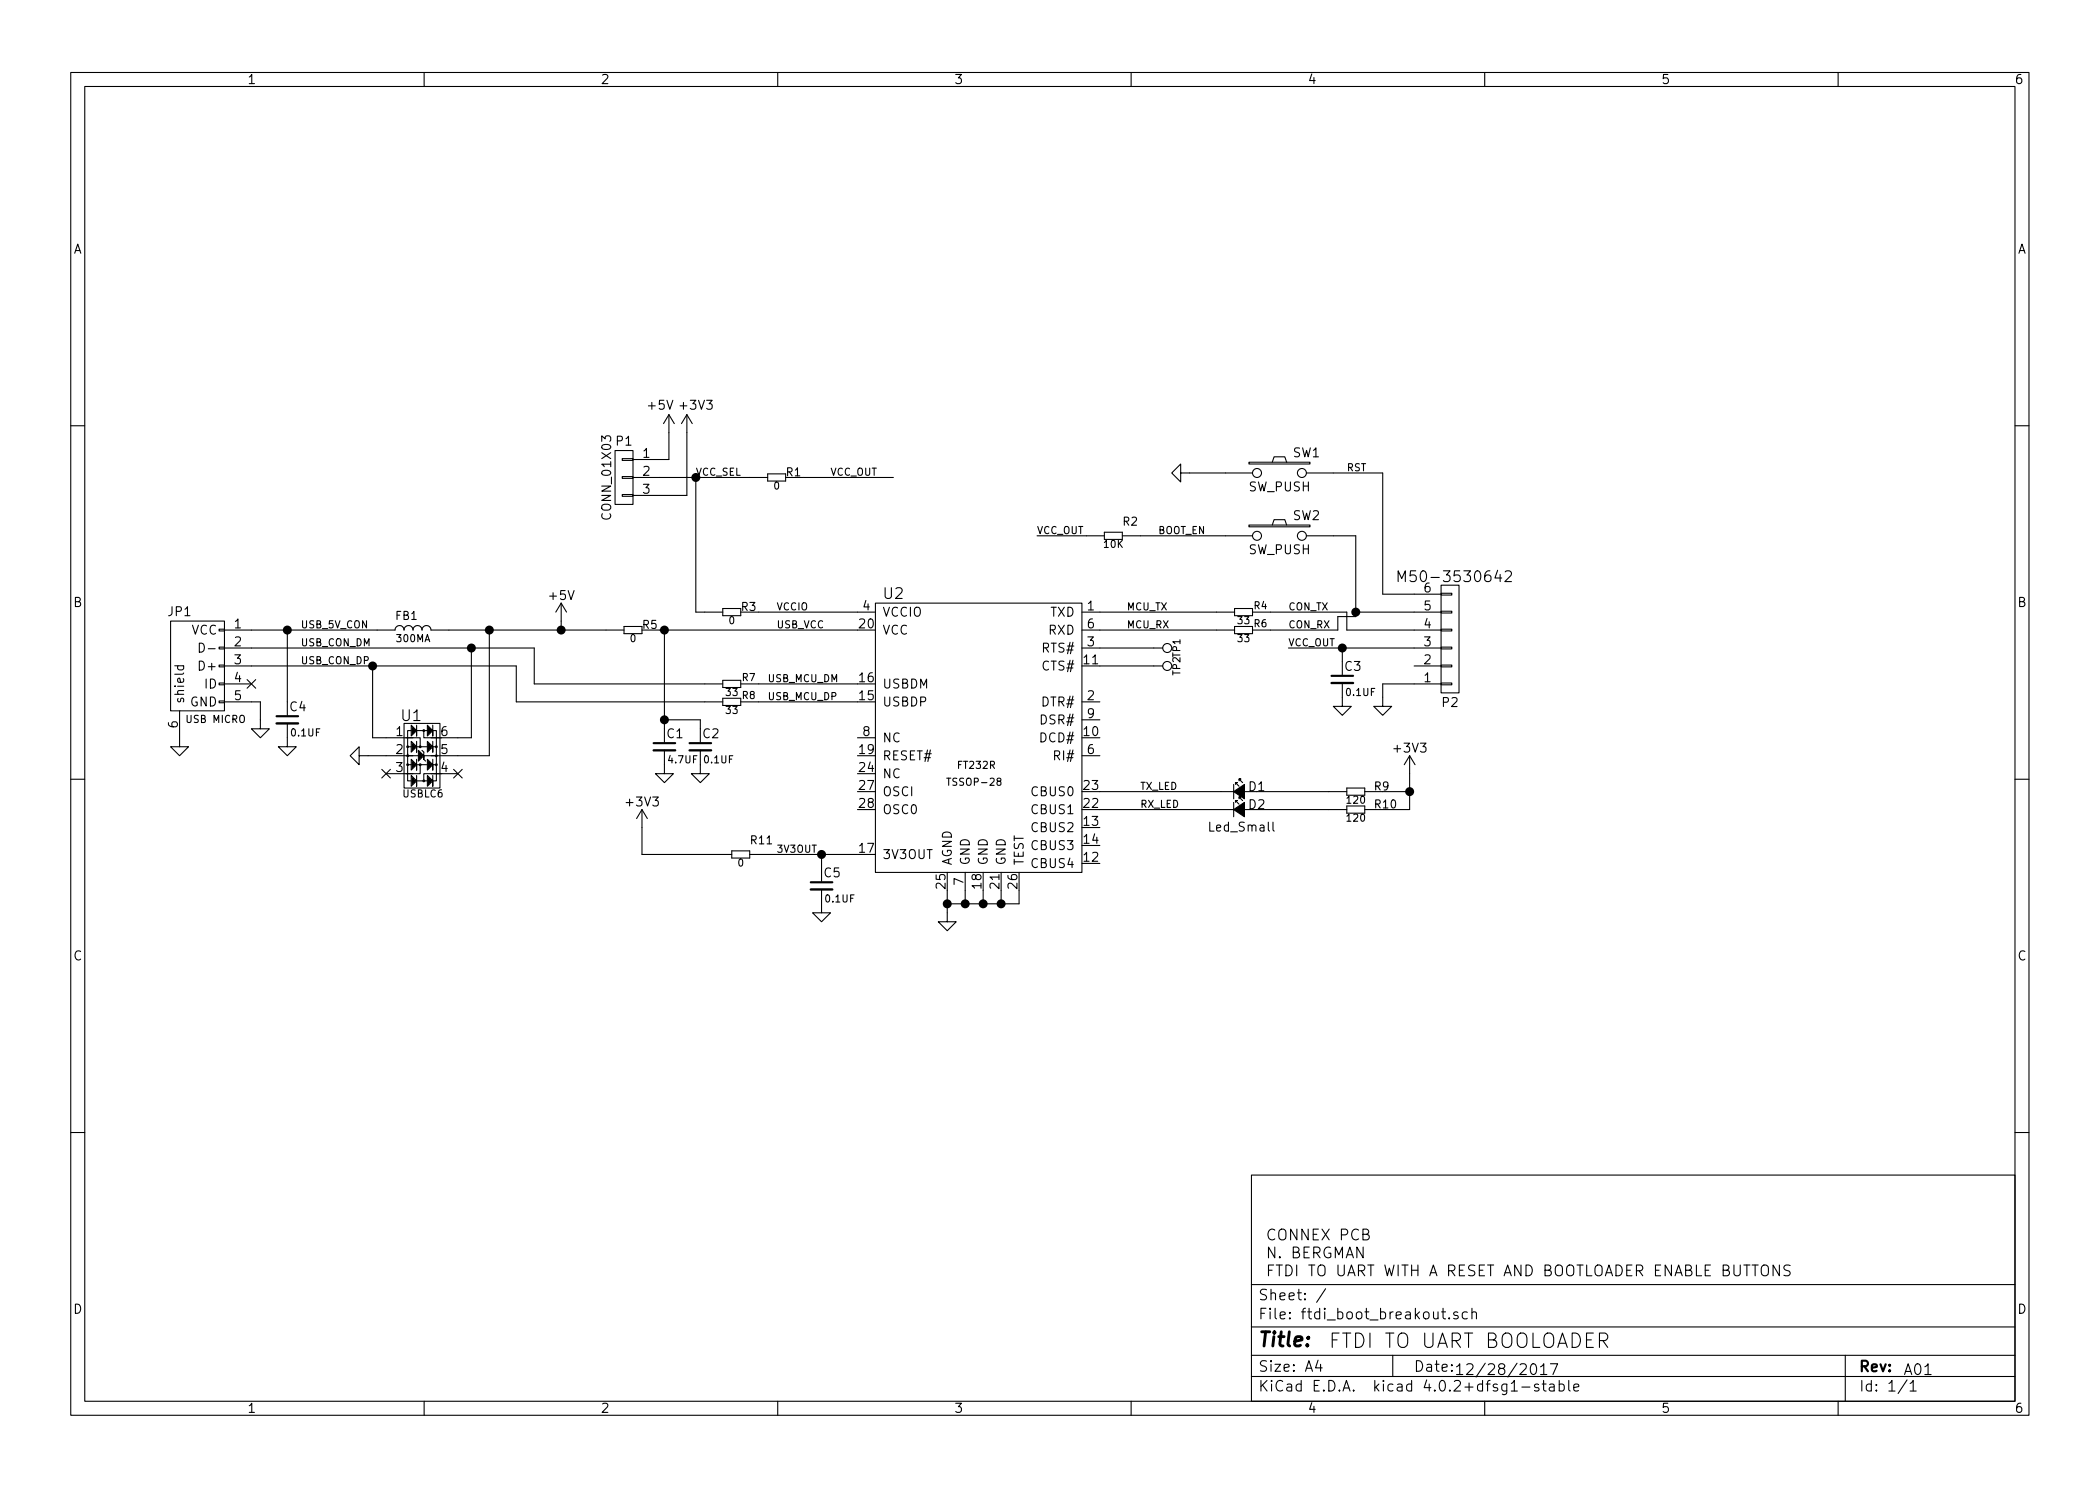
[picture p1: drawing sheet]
EESchema Schematic File Version 2
LIBS:power
LIBS:device
LIBS:transistors
LIBS:conn
LIBS:linear
LIBS:regul
LIBS:74xx
LIBS:cmos4000
LIBS:adc-dac
LIBS:memory
LIBS:xilinx
LIBS:microcontrollers
LIBS:dsp
LIBS:microchip
LIBS:analog_switches
LIBS:motorola
LIBS:texas
LIBS:intel
LIBS:audio
LIBS:interface
LIBS:digital-audio
LIBS:philips
LIBS:display
LIBS:cypress
LIBS:siliconi
LIBS:opto
LIBS:atmel
LIBS:contrib
LIBS:valves
LIBS:connex_capacitors
LIBS:connex_captouch
LIBS:connex_connector
LIBS:connex_device
LIBS:connex-diode
LIBS:connex_ic_lineartech
LIBS:connex_IC_SILABS
LIBS:connex-Inductor
LIBS:connex_led
LIBS:connex_mosfets
LIBS:connex_Resistor
LIBS:connex_test
EELAYER 25 0
EELAYER END
$Descr A4 11693 8268
encoding utf-8
Sheet 1 1
Title ""
Date ""
Rev ""
Comp ""
Comment1 ""
Comment2 ""
Comment3 ""
Comment4 ""
$EndDescr
$Comp
L CONNEX-SMD-CAP-100NF-0402 C5
U 1 1
P 4575 4925
F 0 "C5" H 4585 4995 50  0000 L CNN
F 1 "CONNEX-SMD-CAP-100NF-0402" H 4325 5450 20  0001 L CNN
F 2 "Capacitors_SMD:C_0402" H 4575 5100 20  0001 C CNN
F 3 "N/A" H 4575 5150 20  0001 C CNN
F 4 "81-GRM155R71E104KE4D" H 4575 5250 20  0001 C CNN "SUPPLIER PART"
F 5 "MOUSER" H 4575 5300 20  0001 C CNN "SUPPLIER"
F 6 "GRM155R71E104KE14D" H 4575 5350 20  0001 C CNN "MPN"
F 7 "https://docs.google.com/spreadsheets/d/1PaMhu3sdN_o9hKXtQ1En20g-NjOO8xumRmF3zxa0V8o/edit#gid=0&range=K20" H 4575 5200 20  0001 C CNN "LINK"
F 8 "MURATA" H 4575 5400 20  0001 C CNN "MANUFACTURER"
F 9 "YES" H 4500 5000 20  0001 C CNN "PLACE"
F 10 "0.1UF" H 4675 4850 40  0000 C CNN "CAPACITANCE"
	1    4575 4925
	1    0    0    -1  
$EndComp
Wire Wire Line
	4275 4750 4775 4750
$Comp
L CONNEX-SMD-RES-0-0603 R11
U 1 1
P 4125 4750
F 0 "R11" H 4175 4800 45  0000 L BNN
F 1 "CONNEX-SMD-RES-0-0603" H 3925 5225 20  0001 L BNN
F 2 "Resistors_SMD:R_0603" H 4125 4925 20  0001 C CNN
F 3 "N/A" H 4125 4875 20  0001 C CNN
F 4 "https://www.digikey.com/product-detail/en/vishay-dale/CRCW06030000Z0EAHP/541-0.0SBCT-ND/2222749" H 4125 4975 20  0001 C CNN "LINK"
F 5 "YES" H 4025 4800 20  0001 C CNN "PLACE"
F 6 "CRCW06030000Z0EAHP" H 4125 5125 20  0001 C CNN "MPN"
F 7 "VISHAY DALE" H 4125 5175 20  0001 C CNN "MANUFACTURER"
F 8 "DIGIKEY" H 4125 5075 20  0001 C CNN "SUPPLIER"
F 9 "0" H 4125 4700 40  0000 C CNN "RESISTANCE"
F 10 "541-0.0SBCT-ND" H 4125 5025 20  0001 C CNN "SUPPLIER PART"
	1    4125 4750
	1    0    0    -1  
$EndComp
$Comp
L GND #PWR17
U 1 1
P 5275 5075
F 0 "#PWR17" H 5275 4825 50  0001 C CNN
F 1 "GND" H 5275 4925 50  0001 C CNN
F 2 "" H 5275 5075 50  0000 C CNN
F 3 "" H 5275 5075 50  0000 C CNN
F 4 "YES" H 5275 5075 60  0001 C CNN "PLACE"
	1    5275 5075
	1    0    0    -1  
$EndComp
Wire Wire Line
	5275 4950 5275 5075
Wire Wire Line
	5275 5025 5675 5025
Wire Wire Line
	5675 5025 5675 4950
Connection ~ 5275 5025
Wire Wire Line
	5575 4950 5575 5025
Connection ~ 5575 5025
Wire Wire Line
	5475 4950 5475 5025
Connection ~ 5475 5025
Wire Wire Line
	5375 4950 5375 5025
Connection ~ 5375 5025
$Comp
L GND #PWR16
U 1 1
P 4575 5025
F 0 "#PWR16" H 4575 4775 50  0001 C CNN
F 1 "GND" H 4575 4875 50  0001 C CNN
F 2 "" H 4575 5025 50  0000 C CNN
F 3 "" H 4575 5025 50  0000 C CNN
F 4 "YES" H 4575 5025 60  0001 C CNN "PLACE"
	1    4575 5025
	1    0    0    -1  
$EndComp
Text Label 4325 4750 0    40   ~ 0
3V3OUT
Text Label 4325 3400 0    40   ~ 0
VCCIO
$Comp
L CONNEX-SMD-RES-0-0603 R3
U 1 1
P 4075 3400
F 0 "R3" H 4125 3400 45  0000 L BNN
F 1 "CONNEX-SMD-RES-0-0603" H 3875 3875 20  0001 L BNN
F 2 "Resistors_SMD:R_0603" H 4075 3575 20  0001 C CNN
F 3 "N/A" H 4075 3525 20  0001 C CNN
F 4 "https://www.digikey.com/product-detail/en/vishay-dale/CRCW06030000Z0EAHP/541-0.0SBCT-ND/2222749" H 4075 3625 20  0001 C CNN "LINK"
F 5 "YES" H 3975 3450 20  0001 C CNN "PLACE"
F 6 "CRCW06030000Z0EAHP" H 4075 3775 20  0001 C CNN "MPN"
F 7 "VISHAY DALE" H 4075 3825 20  0001 C CNN "MANUFACTURER"
F 8 "DIGIKEY" H 4075 3725 20  0001 C CNN "SUPPLIER"
F 9 "0" H 4075 3350 40  0000 C CNN "RESISTANCE"
F 10 "541-0.0SBCT-ND" H 4075 3675 20  0001 C CNN "SUPPLIER PART"
	1    4075 3400
	1    0    0    -1  
$EndComp
$Comp
L connex_usb_micro_b_10103594-0001LF JP1
U 1 1
P 1100 3650
F 0 "JP1" H 1000 3900 50  0000 C CNN
F 1 "connex_usb_micro_b_10103594-0001LF" H 750 4050 50  0001 C CNN
F 2 "Connect:USB_Micro-B_10103594-0001LF" H 1100 4100 50  0001 C CNN
F 3 "" H 1200 3650 50  0000 C CNN
F 4 "0.73" H 2000 4150 60  0001 C CNN "COST (1X)"
F 5 "10118194-0001LF" H 2100 3700 60  0001 C CNN "MPN"
F 6 "649-10103594-0001LF " H 1800 3950 60  0001 C CNN "SUPPLIER PART"
F 7 "AMPHENOL" H 1600 3750 60  0001 C CNN "MANUFACTURER"
F 8 "https://www.mouser.com/ProductDetail/Amphenol-FCI/10103594-0001LF/?qs=EnLMdcWnKABYZwdMsmC%2Fag%3D%3D" H 800 4400 60  0001 C CNN "LINK"
F 9 "MOUSER" H 1700 3850 60  0001 C CNN "SUPPLIER"
F 10 "YES" H 1350 4200 60  0001 C CNN "PLACE"
F 11 "USB MICRO" H 1200 3300 40  0000 C CNN "PN"
	1    1100 3650
	1    0    0    -1  
$EndComp
$Comp
L CONNEX-SMD-FERRITE-BEAD-300MA-BLM15AG102SN1D FB1
U 1 1
P 2300 3500
F 0 "FB1" H 2200 3550 45  0000 L BNN
F 1 "CONNEX-SMD-FERRITE-BEAD-300MA-BLM15AG102SN1D" H 2050 4000 20  0001 L BNN
F 2 "connex_inductor:L_0402" H 2300 3650 20  0001 C CNN
F 3 "N/A" H 2300 3700 20  0001 C CNN
F 4 "81-BLM15AG102SN1D " H 2300 3800 20  0001 C CNN "SUPPLIER PART"
F 5 "MOUSER" H 2300 3850 20  0001 C CNN "SUPPLIER"
F 6 "BLM15AG102SN1D" H 2300 3900 20  0001 C CNN "MPN"
F 7 "https://www.mouser.com/ProductDetail/Murata/BLM15AG102SN1D/?qs=%2fha2pyFaduixangPkDIH1lZJQVjLoD1ga7js1Vv1MXYfJ2tpH3xIDA%3d%3d" H 2300 3750 20  0001 C CNN "LINK"
F 8 "MURATA" H 2300 3950 20  0001 C CNN "MANUFACTURER"
F 9 "YES" H 2100 3550 20  0001 C CNN "PLACE"
F 10 "300MA" H 2300 3450 40  0000 C CNN "CURRENT"
	1    2300 3500
	1    0    0    -1  
$EndComp
$Comp
L CONNEX-DIODE-TVS-USB-USBLC6-4SC6Y U1
U 1 1
P 2350 4200
F 0 "U1" H 2290 4420 60  0000 C CNN
F 1 "CONNEX-DIODE-TVS-USB-USBLC6-4SC6Y" H 2450 4550 60  0001 C CNN
F 2 "TO_SOT_Packages_SMD:SOT-23-6" H 2550 5200 60  0001 C CNN
F 3 "" H 2450 4200 60  0000 C CNN
F 4 "0.88" H 2700 5150 60  0001 C CNN "COST (1X)"
F 5 "511-USBLC6-4SC6Y" H 2500 4950 60  0001 C CNN "SUPPLIER PART"
F 6 "https://www.mouser.com/ProductDetail/STMicroelectronics/USBLC6-4SC6Y/?qs=sGAEpiMZZMvxHShE6Whpu0iw15lckA56875VDIG8Wzw%3d" H 2600 5050 60  0001 C CNN "LINK"
F 7 "MOUSER" H 2400 4850 60  0001 C CNN "SUPPLIER"
F 8 "STMICROELECTRONICS" H 2300 4750 60  0001 C CNN "MANUFACTURER"
F 9 "USBLC6-4SC6Y" H 2200 4650 60  0001 C CNN "MPN"
F 10 "YES" H 3050 4750 60  0001 C CNN "PLACE"
F 11 "USBLC6" H 2355 3985 40  0000 C CNN "PN"
	1    2350 4200
	1    0    0    -1  
$EndComp
$Comp
L CONNEX-SMD-RES-33-0402 R4
U 1 1
P 6925 3400
F 0 "R4" H 6980 3410 40  0000 L BNN
F 1 "CONNEX-SMD-RES-33-0402" H 6700 3875 20  0001 L BNN
F 2 "Resistors_SMD:R_0402" H 6925 3575 20  0001 C CNN
F 3 "N/A" H 6925 3525 20  0001 C CNN
F 4 "https://www.mouser.com/ProductDetail/Panasonic/ERJ-2RKF33R0X/?qs=sGAEpiMZZMvdGkrng054tx7%2f6%252bNA3LAJj5cYe%2fXHXG8%3d" H 6925 3625 20  0001 C CNN "LINK"
F 5 "YES" H 6825 3450 20  0001 C CNN "PLACE"
F 6 "ERJ-2RKF33R0X" H 6925 3775 20  0001 C CNN "MPN"
F 7 "PANASONIC" H 6925 3825 20  0001 C CNN "MANUFACTURER"
F 8 "MOUSER" H 6925 3725 20  0001 C CNN "SUPPLIER"
F 9 "33" H 6925 3350 40  0000 C CNN "RESISTANCE"
F 10 "667-ERJ-2RKF33R0X " H 6925 3675 20  0001 C CNN "SUPPLIER PART"
	1    6925 3400
	1    0    0    -1  
$EndComp
$Comp
L CONNEX-SMD-RES-33-0402 R6
U 1 1
P 6925 3500
F 0 "R6" H 6980 3510 40  0000 L BNN
F 1 "CONNEX-SMD-RES-33-0402" H 6700 3975 20  0001 L BNN
F 2 "Resistors_SMD:R_0402" H 6925 3675 20  0001 C CNN
F 3 "N/A" H 6925 3625 20  0001 C CNN
F 4 "https://www.mouser.com/ProductDetail/Panasonic/ERJ-2RKF33R0X/?qs=sGAEpiMZZMvdGkrng054tx7%2f6%252bNA3LAJj5cYe%2fXHXG8%3d" H 6925 3725 20  0001 C CNN "LINK"
F 5 "YES" H 6825 3550 20  0001 C CNN "PLACE"
F 6 "ERJ-2RKF33R0X" H 6925 3875 20  0001 C CNN "MPN"
F 7 "PANASONIC" H 6925 3925 20  0001 C CNN "MANUFACTURER"
F 8 "MOUSER" H 6925 3825 20  0001 C CNN "SUPPLIER"
F 9 "33" H 6925 3450 40  0000 C CNN "RESISTANCE"
F 10 "667-ERJ-2RKF33R0X " H 6925 3775 20  0001 C CNN "SUPPLIER PART"
	1    6925 3500
	1    0    0    -1  
$EndComp
$Comp
L CONNEX-SMD-RES-33-0402 R7
U 1 1
P 4075 3800
F 0 "R7" H 4130 3810 40  0000 L BNN
F 1 "CONNEX-SMD-RES-33-0402" H 3850 4275 20  0001 L BNN
F 2 "Resistors_SMD:R_0402" H 4075 3975 20  0001 C CNN
F 3 "N/A" H 4075 3925 20  0001 C CNN
F 4 "https://www.mouser.com/ProductDetail/Panasonic/ERJ-2RKF33R0X/?qs=sGAEpiMZZMvdGkrng054tx7%2f6%252bNA3LAJj5cYe%2fXHXG8%3d" H 4075 4025 20  0001 C CNN "LINK"
F 5 "YES" H 3975 3850 20  0001 C CNN "PLACE"
F 6 "ERJ-2RKF33R0X" H 4075 4175 20  0001 C CNN "MPN"
F 7 "PANASONIC" H 4075 4225 20  0001 C CNN "MANUFACTURER"
F 8 "MOUSER" H 4075 4125 20  0001 C CNN "SUPPLIER"
F 9 "33" H 4075 3750 40  0000 C CNN "RESISTANCE"
F 10 "667-ERJ-2RKF33R0X " H 4075 4075 20  0001 C CNN "SUPPLIER PART"
	1    4075 3800
	1    0    0    -1  
$EndComp
$Comp
L CONNEX-SMD-RES-33-0402 R8
U 1 1
P 4075 3900
F 0 "R8" H 4130 3910 40  0000 L BNN
F 1 "CONNEX-SMD-RES-33-0402" H 3850 4375 20  0001 L BNN
F 2 "Resistors_SMD:R_0402" H 4075 4075 20  0001 C CNN
F 3 "N/A" H 4075 4025 20  0001 C CNN
F 4 "https://www.mouser.com/ProductDetail/Panasonic/ERJ-2RKF33R0X/?qs=sGAEpiMZZMvdGkrng054tx7%2f6%252bNA3LAJj5cYe%2fXHXG8%3d" H 4075 4125 20  0001 C CNN "LINK"
F 5 "YES" H 3975 3950 20  0001 C CNN "PLACE"
F 6 "ERJ-2RKF33R0X" H 4075 4275 20  0001 C CNN "MPN"
F 7 "PANASONIC" H 4075 4325 20  0001 C CNN "MANUFACTURER"
F 8 "MOUSER" H 4075 4225 20  0001 C CNN "SUPPLIER"
F 9 "33" H 4075 3850 40  0000 C CNN "RESISTANCE"
F 10 "667-ERJ-2RKF33R0X " H 4075 4175 20  0001 C CNN "SUPPLIER PART"
	1    4075 3900
	1    0    0    -1  
$EndComp
$Comp
L GND #PWR11
U 1 1
P 1000 4100
F 0 "#PWR11" H 1000 3850 50  0001 C CNN
F 1 "GND" H 1000 3950 50  0001 C CNN
F 2 "" H 1000 4100 50  0000 C CNN
F 3 "" H 1000 4100 50  0000 C CNN
F 4 "YES" H 1000 4100 60  0001 C CNN "PLACE"
	1    1000 4100
	1    0    0    -1  
$EndComp
$Comp
L GND #PWR13
U 1 1
P 2050 4200
F 0 "#PWR13" H 2050 3950 50  0001 C CNN
F 1 "GND" H 2050 4050 50  0001 C CNN
F 2 "" H 2050 4200 50  0000 C CNN
F 3 "" H 2050 4200 50  0000 C CNN
F 4 "YES" H 2050 4200 60  0001 C CNN "PLACE"
	1    2050 4200
	0    1    1    0   
$EndComp
Wire Wire Line
	2050 4200 2150 4200
Wire Wire Line
	2550 4200 2725 4200
Wire Wire Line
	2725 4200 2725 3500
Wire Wire Line
	2500 3500 3375 3500
$Comp
L CONNEX-SMD-RES-0-0603 R5
U 1 1
P 3525 3500
F 0 "R5" H 3575 3500 45  0000 L BNN
F 1 "CONNEX-SMD-RES-0-0603" H 3325 3975 20  0001 L BNN
F 2 "Resistors_SMD:R_0603" H 3525 3675 20  0001 C CNN
F 3 "N/A" H 3525 3625 20  0001 C CNN
F 4 "https://www.digikey.com/product-detail/en/vishay-dale/CRCW06030000Z0EAHP/541-0.0SBCT-ND/2222749" H 3525 3725 20  0001 C CNN "LINK"
F 5 "YES" H 3425 3550 20  0001 C CNN "PLACE"
F 6 "CRCW06030000Z0EAHP" H 3525 3875 20  0001 C CNN "MPN"
F 7 "VISHAY DALE" H 3525 3925 20  0001 C CNN "MANUFACTURER"
F 8 "DIGIKEY" H 3525 3825 20  0001 C CNN "SUPPLIER"
F 9 "0" H 3525 3450 40  0000 C CNN "RESISTANCE"
F 10 "541-0.0SBCT-ND" H 3525 3775 20  0001 C CNN "SUPPLIER PART"
	1    3525 3500
	1    0    0    -1  
$EndComp
Connection ~ 2725 3500
$Comp
L CONNEX-IC-USB2UART-FT232R U2
U 1 1
P 5425 4200
F 0 "U2" H 4975 5100 60  0000 C CNN
F 1 "CONNEX-IC-USB2UART-FT232R" H 5591 5328 60  0001 C CNN
F 2 "Housings_SSOP:TSSOP-28_4.4x9.7mm_Pitch0.65mm" H 5575 5750 60  0001 C CNN
F 3 "" H 5425 4250 60  0000 C CNN
F 4 "4.50" H 6421 6366 60  0001 C CNN "COST (1X)"
F 5 "895-FT232RL" H 5705 5616 60  0001 C CNN "SUPPLIER PART"
F 6 "FT232RL-REEL" H 5475 4350 60  0001 C CNN "MPN"
F 7 "FTDI" H 5505 5416 60  0001 C CNN "MANUFACTURER"
F 8 "https://www.mouser.com/productdetail/ftdi/ft232rl-reel?qs=sGAEpiMZZMs5ceO8zL%252bTxyQLQIH6hE7q" H 6321 6266 60  0001 C CNN "LINK"
F 9 "MOUSER" H 5605 5516 60  0001 C CNN "SUPPLIER"
F 10 "YES" H 5425 4250 60  0001 C CNN "PLACE"
F 11 "TSSOP-28" H 5425 4050 40  0000 C CNN "FP"
F 12 "FT232R" H 5437 4144 40  0000 C CNN "PN"
	1    5425 4200
	1    0    0    -1  
$EndComp
Wire Wire Line
	4225 3800 4775 3800
Wire Wire Line
	4775 3900 4225 3900
Text Label 4275 3800 0    40   ~ 0
USB_MCU_DM
Text Label 4275 3900 0    40   ~ 0
USB_MCU_DP
Text Label 1675 3600 0    40   ~ 0
USB_CON_DM
Text Label 1675 3700 0    40   ~ 0
USB_CON_DP
Wire Wire Line
	2875 3900 3925 3900
Wire Wire Line
	3925 3800 2975 3800
Wire Wire Line
	2975 3600 2975 3800
Wire Wire Line
	1400 3600 2975 3600
Wire Wire Line
	1400 3700 2875 3700
Wire Wire Line
	2875 3700 2875 3900
Wire Wire Line
	3675 3500 4775 3500
Wire Wire Line
	4775 3400 4225 3400
NoConn ~ 1400 3800
Text Label 1675 3500 0    40   ~ 0
USB_5V_CON
Text Label 4325 3500 0    40   ~ 0
USB_VCC
Wire Wire Line
	2550 4100 2625 4100
Wire Wire Line
	2625 4100 2625 3600
Connection ~ 2625 3600
Wire Wire Line
	2150 4100 2075 4100
Wire Wire Line
	2075 4100 2075 3700
Connection ~ 2075 3700
$Comp
L CONNEX-SMD-CAP-100NF-0402 C2
U 1 1
P 3900 4150
F 0 "C2" H 3910 4220 50  0000 L CNN
F 1 "CONNEX-SMD-CAP-100NF-0402" H 3650 4675 20  0001 L CNN
F 2 "Capacitors_SMD:C_0402" H 3900 4325 20  0001 C CNN
F 3 "N/A" H 3900 4375 20  0001 C CNN
F 4 "81-GRM155R71E104KE4D" H 3900 4475 20  0001 C CNN "SUPPLIER PART"
F 5 "MOUSER" H 3900 4525 20  0001 C CNN "SUPPLIER"
F 6 "GRM155R71E104KE14D" H 3900 4575 20  0001 C CNN "MPN"
F 7 "https://docs.google.com/spreadsheets/d/1PaMhu3sdN_o9hKXtQ1En20g-NjOO8xumRmF3zxa0V8o/edit#gid=0&range=K20" H 3900 4425 20  0001 C CNN "LINK"
F 8 "MURATA" H 3900 4625 20  0001 C CNN "MANUFACTURER"
F 9 "YES" H 3825 4225 20  0001 C CNN "PLACE"
F 10 "0.1UF" H 4000 4075 40  0000 C CNN "CAPACITANCE"
	1    3900 4150
	1    0    0    -1  
$EndComp
$Comp
L GND #PWR6
U 1 1
P 3900 4250
F 0 "#PWR6" H 3900 4000 50  0001 C CNN
F 1 "GND" H 3900 4100 50  0001 C CNN
F 2 "" H 3900 4250 50  0000 C CNN
F 3 "" H 3900 4250 50  0000 C CNN
F 4 "YES" H 3900 4250 60  0001 C CNN "PLACE"
	1    3900 4250
	1    0    0    -1  
$EndComp
$Comp
L CONNEX-SMD-CAP-4700NF-0603 C1
U 1 1
P 3700 4150
F 0 "C1" H 3710 4220 50  0000 L CNN
F 1 "CONNEX-SMD-CAP-4700NF-0603" H 3450 4675 20  0001 L CNN
F 2 "0603" H 3700 4325 20  0001 C CNN
F 3 "N/A" H 3700 4375 20  0001 C CNN
F 4 "490-5421-1-ND" H 3700 4475 20  0001 C CNN "SUPPLIER PART"
F 5 "DIGIKEY" H 3700 4525 20  0001 C CNN "SUPPLIER"
F 6 "GRM188R60J475ME19D" H 3700 4575 20  0001 C CNN "MPN"
F 7 "https://www.digikey.com/product-detail/en/murata-electronics-north-america/GRM188R60J475ME19D/490-5421-1-ND/2175228" H 3700 4425 20  0001 C CNN "LINK"
F 8 "MURATA" H 3700 4625 20  0001 C CNN "MANUFACTURER"
F 9 "YES" H 3650 4225 20  0001 C CNN "PLACE"
F 10 "4.7UF" H 3800 4075 40  0000 C CNN "CAPACITANCE"
	1    3700 4150
	1    0    0    -1  
$EndComp
Wire Wire Line
	3900 4000 3900 4050
Wire Wire Line
	3700 4000 3900 4000
Wire Wire Line
	3700 3500 3700 4050
Connection ~ 3700 4000
$Comp
L GND #PWR5
U 1 1
P 3700 4250
F 0 "#PWR5" H 3700 4000 50  0001 C CNN
F 1 "GND" H 3700 4100 50  0001 C CNN
F 2 "" H 3700 4250 50  0000 C CNN
F 3 "" H 3700 4250 50  0000 C CNN
F 4 "YES" H 3700 4250 60  0001 C CNN "PLACE"
	1    3700 4250
	1    0    0    -1  
$EndComp
$Comp
L +5V #PWR7
U 1 1
P 3125 3450
F 0 "#PWR7" H 3125 3300 50  0001 C CNN
F 1 "+5V" H 3125 3590 50  0000 C CNN
F 2 "" H 3125 3450 50  0000 C CNN
F 3 "" H 3125 3450 50  0000 C CNN
	1    3125 3450
	1    0    0    -1  
$EndComp
Wire Wire Line
	3125 3450 3125 3500
Connection ~ 3125 3500
$Comp
L +3V3 #PWR15
U 1 1
P 3575 4600
F 0 "#PWR15" H 3575 4450 50  0001 C CNN
F 1 "+3V3" H 3575 4740 50  0000 C CNN
F 2 "" H 3575 4600 50  0000 C CNN
F 3 "" H 3575 4600 50  0000 C CNN
	1    3575 4600
	1    0    0    -1  
$EndComp
Wire Wire Line
	3575 4600 3575 4750
Wire Wire Line
	3575 4750 3975 4750
Wire Wire Line
	6775 3400 6125 3400
Wire Wire Line
	6125 3500 6775 3500
Text Label 6275 3400 0    40   ~ 0
MCU_TX
Text Label 6275 3500 0    40   ~ 0
MCU_RX
Text Label 7175 3400 0    40   ~ 0
CON_TX
Text Label 7175 3500 0    40   ~ 0
CON_RX
Wire Wire Line
	7075 3400 7500 3400
Wire Wire Line
	7075 3500 7450 3500
$Comp
L test_point_smt TP1
U 1 1
P 6475 3600
F 0 "TP1" H 6475 3675 40  0000 C CNN
F 1 "test_point_smt" H 6525 3600 60  0001 C CNN
F 2 "" H 6475 3600 60  0000 C CNN
F 3 "" H 6475 3600 60  0000 C CNN
F 4 "na" H 6675 3875 60  0001 C CNN "MPN"
F 5 "YES" H 6475 3600 60  0001 C CNN "PLACE"
	1    6475 3600
	0    1    1    0   
$EndComp
$Comp
L test_point_smt TP2
U 1 1
P 6475 3700
F 0 "TP2" H 6475 3775 40  0000 C CNN
F 1 "test_point_smt" H 6525 3700 60  0001 C CNN
F 2 "" H 6475 3700 60  0000 C CNN
F 3 "" H 6475 3700 60  0000 C CNN
F 4 "na" H 6675 3975 60  0001 C CNN "MPN"
F 5 "YES" H 6475 3700 60  0001 C CNN "PLACE"
	1    6475 3700
	0    1    1    0   
$EndComp
Wire Wire Line
	6425 3600 6125 3600
Wire Wire Line
	6125 3700 6425 3700
$Comp
L CONN_01X03 P1
U 1 1
P 3475 2650
F 0 "P1" H 3475 2850 50  0000 C CNN
F 1 "CONN_01X03" V 3575 2650 50  0000 C CNN
F 2 "" H 3475 2650 50  0000 C CNN
F 3 "" H 3475 2650 50  0000 C CNN
	1    3475 2650
	-1   0    0    -1  
$EndComp
$Comp
L CONNEX-SMD-RES-0-0603 R1
U 1 1
P 4325 2650
F 0 "R1" H 4375 2650 45  0000 L BNN
F 1 "CONNEX-SMD-RES-0-0603" H 4125 3125 20  0001 L BNN
F 2 "Resistors_SMD:R_0603" H 4325 2825 20  0001 C CNN
F 3 "N/A" H 4325 2775 20  0001 C CNN
F 4 "https://www.digikey.com/product-detail/en/vishay-dale/CRCW06030000Z0EAHP/541-0.0SBCT-ND/2222749" H 4325 2875 20  0001 C CNN "LINK"
F 5 "YES" H 4225 2700 20  0001 C CNN "PLACE"
F 6 "CRCW06030000Z0EAHP" H 4325 3025 20  0001 C CNN "MPN"
F 7 "VISHAY DALE" H 4325 3075 20  0001 C CNN "MANUFACTURER"
F 8 "DIGIKEY" H 4325 2975 20  0001 C CNN "SUPPLIER"
F 9 "0" H 4325 2600 40  0000 C CNN "RESISTANCE"
F 10 "541-0.0SBCT-ND" H 4325 2925 20  0001 C CNN "SUPPLIER PART"
	1    4325 2650
	1    0    0    -1  
$EndComp
Wire Wire Line
	3675 2650 4175 2650
Wire Wire Line
	3875 2650 3875 3400
Wire Wire Line
	3875 3400 3925 3400
Connection ~ 3875 2650
Wire Wire Line
	4475 2650 4975 2650
Text Label 4625 2650 0    40   ~ 0
VCC_OUT
Text Label 3875 2650 0    40   ~ 0
VCC_SEL
$Comp
L +3V3 #PWR2
U 1 1
P 3825 2400
F 0 "#PWR2" H 3825 2250 50  0001 C CNN
F 1 "+3V3" H 3875 2550 50  0000 C CNN
F 2 "" H 3825 2400 50  0000 C CNN
F 3 "" H 3825 2400 50  0000 C CNN
	1    3825 2400
	1    0    0    -1  
$EndComp
Wire Wire Line
	3825 2400 3825 2750
Wire Wire Line
	3825 2750 3675 2750
$Comp
L +5V #PWR1
U 1 1
P 3725 2400
F 0 "#PWR1" H 3725 2250 50  0001 C CNN
F 1 "+5V" H 3675 2550 50  0000 C CNN
F 2 "" H 3725 2400 50  0000 C CNN
F 3 "" H 3725 2400 50  0000 C CNN
	1    3725 2400
	1    0    0    -1  
$EndComp
Wire Wire Line
	3725 2400 3725 2550
Wire Wire Line
	3725 2550 3675 2550
$Comp
L CONN_01X06_M50-3530642 P2
U 1 1
P 8075 3550
F 0 "P2" H 8075 3900 50  0000 C CNN
F 1 "CONN_01X06_M50-3530642" V 8175 3550 50  0001 C CNN
F 2 "" H 8075 3550 50  0000 C CNN
F 3 "" H 8075 3550 50  0000 C CNN
F 4 "0.24" H 8775 4600 60  0001 C CNN "COST (1X)"
F 5 "952-3602-ND" H 8575 4400 60  0001 C CNN "SUPPLIER PART"
F 6 "DIGIKEY" H 8475 4300 60  0001 C CNN "SUPPLIER"
F 7 "HARWIN" H 8375 4200 60  0001 C CNN "MANUFACTURER"
F 8 "https://www.digikey.com/product-detail/en/harwin-inc/M50-3530642/952-3602-ND/7044017" H 8675 4500 60  0001 C CNN "LINK"
F 9 "M50-3530642" H 8100 3200 60  0000 C CNN "MPN"
F 10 "YES" H 8075 3550 60  0001 C CNN "PLACE"
	1    8075 3550
	1    0    0    1   
$EndComp
$Comp
L SW_PUSH SW1
U 1 1
P 7125 2625
F 0 "SW1" H 7275 2735 50  0000 C CNN
F 1 "SW_PUSH" H 7125 2545 50  0000 C CNN
F 2 "" H 7125 2625 50  0000 C CNN
F 3 "" H 7125 2625 50  0000 C CNN
	1    7125 2625
	1    0    0    -1  
$EndComp
$Comp
L SW_PUSH SW2
U 1 1
P 7125 2975
F 0 "SW2" H 7275 3085 50  0000 C CNN
F 1 "SW_PUSH" H 7125 2895 50  0000 C CNN
F 2 "" H 7125 2975 50  0000 C CNN
F 3 "" H 7125 2975 50  0000 C CNN
	1    7125 2975
	1    0    0    -1  
$EndComp
Wire Wire Line
	4575 4825 4575 4750
Connection ~ 4575 4750
$Comp
L GND #PWR9
U 1 1
P 7700 3875
F 0 "#PWR9" H 7700 3625 50  0001 C CNN
F 1 "GND" H 7700 3725 50  0001 C CNN
F 2 "" H 7700 3875 50  0000 C CNN
F 3 "" H 7700 3875 50  0000 C CNN
F 4 "YES" H 7700 3875 60  0001 C CNN "PLACE"
	1    7700 3875
	1    0    0    -1  
$EndComp
Wire Wire Line
	6625 2625 6825 2625
Text Label 5775 2975 0    40   ~ 0
VCC_OUT
$Comp
L CONNEX-SMD-RES-10K-0603 R2
U 1 1
P 6200 2975
F 0 "R2" H 6250 3025 45  0000 L BNN
F 1 "CONNEX-SMD-RES-10K-0603" H 5975 3450 20  0001 L BNN
F 2 "Resistors_SMD:R_0603" H 6200 3150 20  0001 C CNN
F 3 "N/A" H 6200 3100 20  0001 C CNN
F 4 "https://www.digikey.com/product-detail/en/vishay-dale/CRCW060310K0FKEAHP/541-10.0KSCT-ND/2222780" H 6200 3200 20  0001 C CNN "LINK"
F 5 "YES" H 6100 3025 20  0001 C CNN "PLACE"
F 6 "CRCW060310K0FKEAHP" H 6200 3350 20  0001 C CNN "MPN"
F 7 "VISHAY DALE" H 6200 3400 20  0001 C CNN "MANUFACTURER"
F 8 "DIGIKEY" H 6200 3300 20  0001 C CNN "SUPPLIER"
F 9 "10K" H 6200 2925 40  0000 C CNN "RESISTANCE"
F 10 "541-10.0KSCT-ND" H 6200 3250 20  0001 C CNN "SUPPLIER PART"
	1    6200 2975
	1    0    0    -1  
$EndComp
Wire Wire Line
	6350 2975 6825 2975
Wire Wire Line
	5775 2975 6050 2975
Wire Wire Line
	7700 3875 7700 3800
Wire Wire Line
	7700 3800 7875 3800
Wire Wire Line
	7875 3400 7550 3400
Wire Wire Line
	7175 3600 7875 3600
Text Label 7175 3600 0    40   ~ 0
VCC_OUT
Wire Wire Line
	7500 3400 7500 3500
Wire Wire Line
	7500 3500 7875 3500
Wire Wire Line
	7450 3500 7450 3425
Wire Wire Line
	7550 3425 7450 3425
Wire Wire Line
	7550 2975 7550 3425
Wire Wire Line
	7550 2975 7425 2975
Connection ~ 7550 3400
Wire Wire Line
	7425 2625 7700 2625
Wire Wire Line
	7700 2625 7700 3300
Wire Wire Line
	7700 3300 7875 3300
$Comp
L GND #PWR3
U 1 1
P 6625 2625
F 0 "#PWR3" H 6625 2375 50  0001 C CNN
F 1 "GND" H 6625 2475 50  0001 C CNN
F 2 "" H 6625 2625 50  0000 C CNN
F 3 "" H 6625 2625 50  0000 C CNN
F 4 "YES" H 6625 2625 60  0001 C CNN "PLACE"
	1    6625 2625
	0    1    1    0   
$EndComp
Text Label 7500 2625 0    40   ~ 0
RST
Text Label 6450 2975 0    40   ~ 0
BOOT_EN
$Comp
L CONNEX-SMD-CAP-100NF-0402 C3
U 1 1
P 7475 3775
F 0 "C3" H 7485 3845 50  0000 L CNN
F 1 "CONNEX-SMD-CAP-100NF-0402" H 7225 4300 20  0001 L CNN
F 2 "Capacitors_SMD:C_0402" H 7475 3950 20  0001 C CNN
F 3 "N/A" H 7475 4000 20  0001 C CNN
F 4 "81-GRM155R71E104KE4D" H 7475 4100 20  0001 C CNN "SUPPLIER PART"
F 5 "MOUSER" H 7475 4150 20  0001 C CNN "SUPPLIER"
F 6 "GRM155R71E104KE14D" H 7475 4200 20  0001 C CNN "MPN"
F 7 "https://docs.google.com/spreadsheets/d/1PaMhu3sdN_o9hKXtQ1En20g-NjOO8xumRmF3zxa0V8o/edit#gid=0&range=K20" H 7475 4050 20  0001 C CNN "LINK"
F 8 "MURATA" H 7475 4250 20  0001 C CNN "MANUFACTURER"
F 9 "YES" H 7400 3850 20  0001 C CNN "PLACE"
F 10 "0.1UF" H 7575 3700 40  0000 C CNN "CAPACITANCE"
	1    7475 3775
	1    0    0    -1  
$EndComp
$Comp
L GND #PWR8
U 1 1
P 7475 3875
F 0 "#PWR8" H 7475 3625 50  0001 C CNN
F 1 "GND" H 7475 3725 50  0001 C CNN
F 2 "" H 7475 3875 50  0000 C CNN
F 3 "" H 7475 3875 50  0000 C CNN
F 4 "YES" H 7475 3875 60  0001 C CNN "PLACE"
	1    7475 3875
	1    0    0    -1  
$EndComp
Wire Wire Line
	7475 3675 7475 3600
Connection ~ 7475 3600
$Comp
L Led_Small D1
U 1 1
P 6900 4400
F 0 "D1" H 6950 4425 50  0000 L CNN
F 1 "Led_Small" H 6675 4625 50  0001 L CNN
F 2 "" V 6900 4400 50  0000 C CNN
F 3 "" V 6900 4400 50  0000 C CNN
	1    6900 4400
	1    0    0    -1  
$EndComp
$Comp
L Led_Small D2
U 1 1
P 6900 4500
F 0 "D2" H 6950 4525 50  0000 L CNN
F 1 "Led_Small" H 6725 4400 50  0000 L CNN
F 2 "" V 6900 4500 50  0000 C CNN
F 3 "" V 6900 4500 50  0000 C CNN
	1    6900 4500
	1    0    0    -1  
$EndComp
$Comp
L CONNEX-SMD-RES-120-0603 R9
U 1 1
P 7550 4400
F 0 "R9" H 7650 4400 45  0000 L BNN
F 1 "CONNEX-SMD-RES-120-0603" H 7325 4875 20  0001 L BNN
F 2 "R0603" H 7550 4575 20  0001 C CNN
F 3 "N/A" H 7550 4525 20  0001 C CNN
F 4 "https://www.digikey.com/product-detail/en/vishay-dale/CRCW0603120RJNEA/541-120GCT-ND/1179347" H 7550 4625 20  0001 C CNN "LINK"
F 5 "YES" H 7450 4450 20  0001 C CNN "PLACE"
F 6 "CRCW0603120RJNEA" H 7550 4775 20  0001 C CNN "MPN"
F 7 "VISHAY DALE" H 7550 4825 20  0001 C CNN "MANUFACTURER"
F 8 "DIGIKEY" H 7550 4725 20  0001 C CNN "SUPPLIER"
F 9 "120" H 7550 4350 40  0000 C CNN "RESISTANCE"
F 10 "541-120GCT-ND" H 7550 4675 20  0001 C CNN "SUPPLIER PART"
	1    7550 4400
	1    0    0    -1  
$EndComp
$Comp
L CONNEX-SMD-RES-120-0603 R10
U 1 1
P 7550 4500
F 0 "R10" H 7650 4500 45  0000 L BNN
F 1 "CONNEX-SMD-RES-120-0603" H 7325 4975 20  0001 L BNN
F 2 "R0603" H 7550 4675 20  0001 C CNN
F 3 "N/A" H 7550 4625 20  0001 C CNN
F 4 "https://www.digikey.com/product-detail/en/vishay-dale/CRCW0603120RJNEA/541-120GCT-ND/1179347" H 7550 4725 20  0001 C CNN "LINK"
F 5 "YES" H 7450 4550 20  0001 C CNN "PLACE"
F 6 "CRCW0603120RJNEA" H 7550 4875 20  0001 C CNN "MPN"
F 7 "VISHAY DALE" H 7550 4925 20  0001 C CNN "MANUFACTURER"
F 8 "DIGIKEY" H 7550 4825 20  0001 C CNN "SUPPLIER"
F 9 "120" H 7550 4450 40  0000 C CNN "RESISTANCE"
F 10 "541-120GCT-ND" H 7550 4775 20  0001 C CNN "SUPPLIER PART"
	1    7550 4500
	1    0    0    -1  
$EndComp
Wire Wire Line
	7000 4400 7400 4400
Wire Wire Line
	6800 4400 6125 4400
Wire Wire Line
	6800 4500 6125 4500
Wire Wire Line
	7000 4500 7400 4500
Wire Wire Line
	7850 4500 7700 4500
Wire Wire Line
	7850 4300 7850 4500
Wire Wire Line
	7850 4400 7700 4400
Connection ~ 7850 4400
$Comp
L +3V3 #PWR14
U 1 1
P 7850 4300
F 0 "#PWR14" H 7850 4150 50  0001 C CNN
F 1 "+3V3" H 7850 4440 50  0000 C CNN
F 2 "" H 7850 4300 50  0000 C CNN
F 3 "" H 7850 4300 50  0000 C CNN
	1    7850 4300
	1    0    0    -1  
$EndComp
Text Label 6350 4400 0    40   ~ 0
TX_LED
Text Label 6350 4500 0    40   ~ 0
RX_LED
Text Notes 7400 7500 0    80   ~ 0
FTDI TO UART BOOLOADER
Text Notes 10600 7650 0    60   ~ 0
A01
Text Notes 8100 7650 0    60   ~ 0
12/28/2017
Text Notes 7050 7100 0    60   ~ 0
FTDI TO UART WITH A RESET AND BOOTLOADER ENABLE BUTTONS
Text Notes 7050 6900 0    60   ~ 0
CONNEX PCB
Text Notes 7050 7000 0    60   ~ 0
N. BERGMAN
$Comp
L CONNEX-SMD-CAP-100NF-0402 C4
U 1 1
P 1600 4000
F 0 "C4" H 1610 4070 50  0000 L CNN
F 1 "CONNEX-SMD-CAP-100NF-0402" H 1350 4525 20  0001 L CNN
F 2 "Capacitors_SMD:C_0402" H 1600 4175 20  0001 C CNN
F 3 "N/A" H 1600 4225 20  0001 C CNN
F 4 "81-GRM155R71E104KE4D" H 1600 4325 20  0001 C CNN "SUPPLIER PART"
F 5 "MOUSER" H 1600 4375 20  0001 C CNN "SUPPLIER"
F 6 "GRM155R71E104KE14D" H 1600 4425 20  0001 C CNN "MPN"
F 7 "https://docs.google.com/spreadsheets/d/1PaMhu3sdN_o9hKXtQ1En20g-NjOO8xumRmF3zxa0V8o/edit#gid=0&range=K20" H 1600 4275 20  0001 C CNN "LINK"
F 8 "MURATA" H 1600 4475 20  0001 C CNN "MANUFACTURER"
F 9 "YES" H 1525 4075 20  0001 C CNN "PLACE"
F 10 "0.1UF" H 1700 3925 40  0000 C CNN "CAPACITANCE"
	1    1600 4000
	1    0    0    -1  
$EndComp
$Comp
L GND #PWR12
U 1 1
P 1600 4100
F 0 "#PWR12" H 1600 3850 50  0001 C CNN
F 1 "GND" H 1600 3950 50  0001 C CNN
F 2 "" H 1600 4100 50  0000 C CNN
F 3 "" H 1600 4100 50  0000 C CNN
F 4 "YES" H 1600 4100 60  0001 C CNN "PLACE"
	1    1600 4100
	1    0    0    -1  
$EndComp
Wire Wire Line
	1400 3900 1450 3900
Wire Wire Line
	1450 3900 1450 4000
$Comp
L GND #PWR10
U 1 1
P 1450 4000
F 0 "#PWR10" H 1450 3750 50  0001 C CNN
F 1 "GND" H 1450 3850 50  0001 C CNN
F 2 "" H 1450 4000 50  0000 C CNN
F 3 "" H 1450 4000 50  0000 C CNN
F 4 "YES" H 1450 4000 60  0001 C CNN "PLACE"
	1    1450 4000
	1    0    0    -1  
$EndComp
Wire Wire Line
	1600 3900 1600 3500
Wire Wire Line
	1400 3500 2100 3500
Connection ~ 1600 3500
NoConn ~ 2150 4300
NoConn ~ 2550 4300
Connection ~ 3700 3500
$EndSCHEMATC
